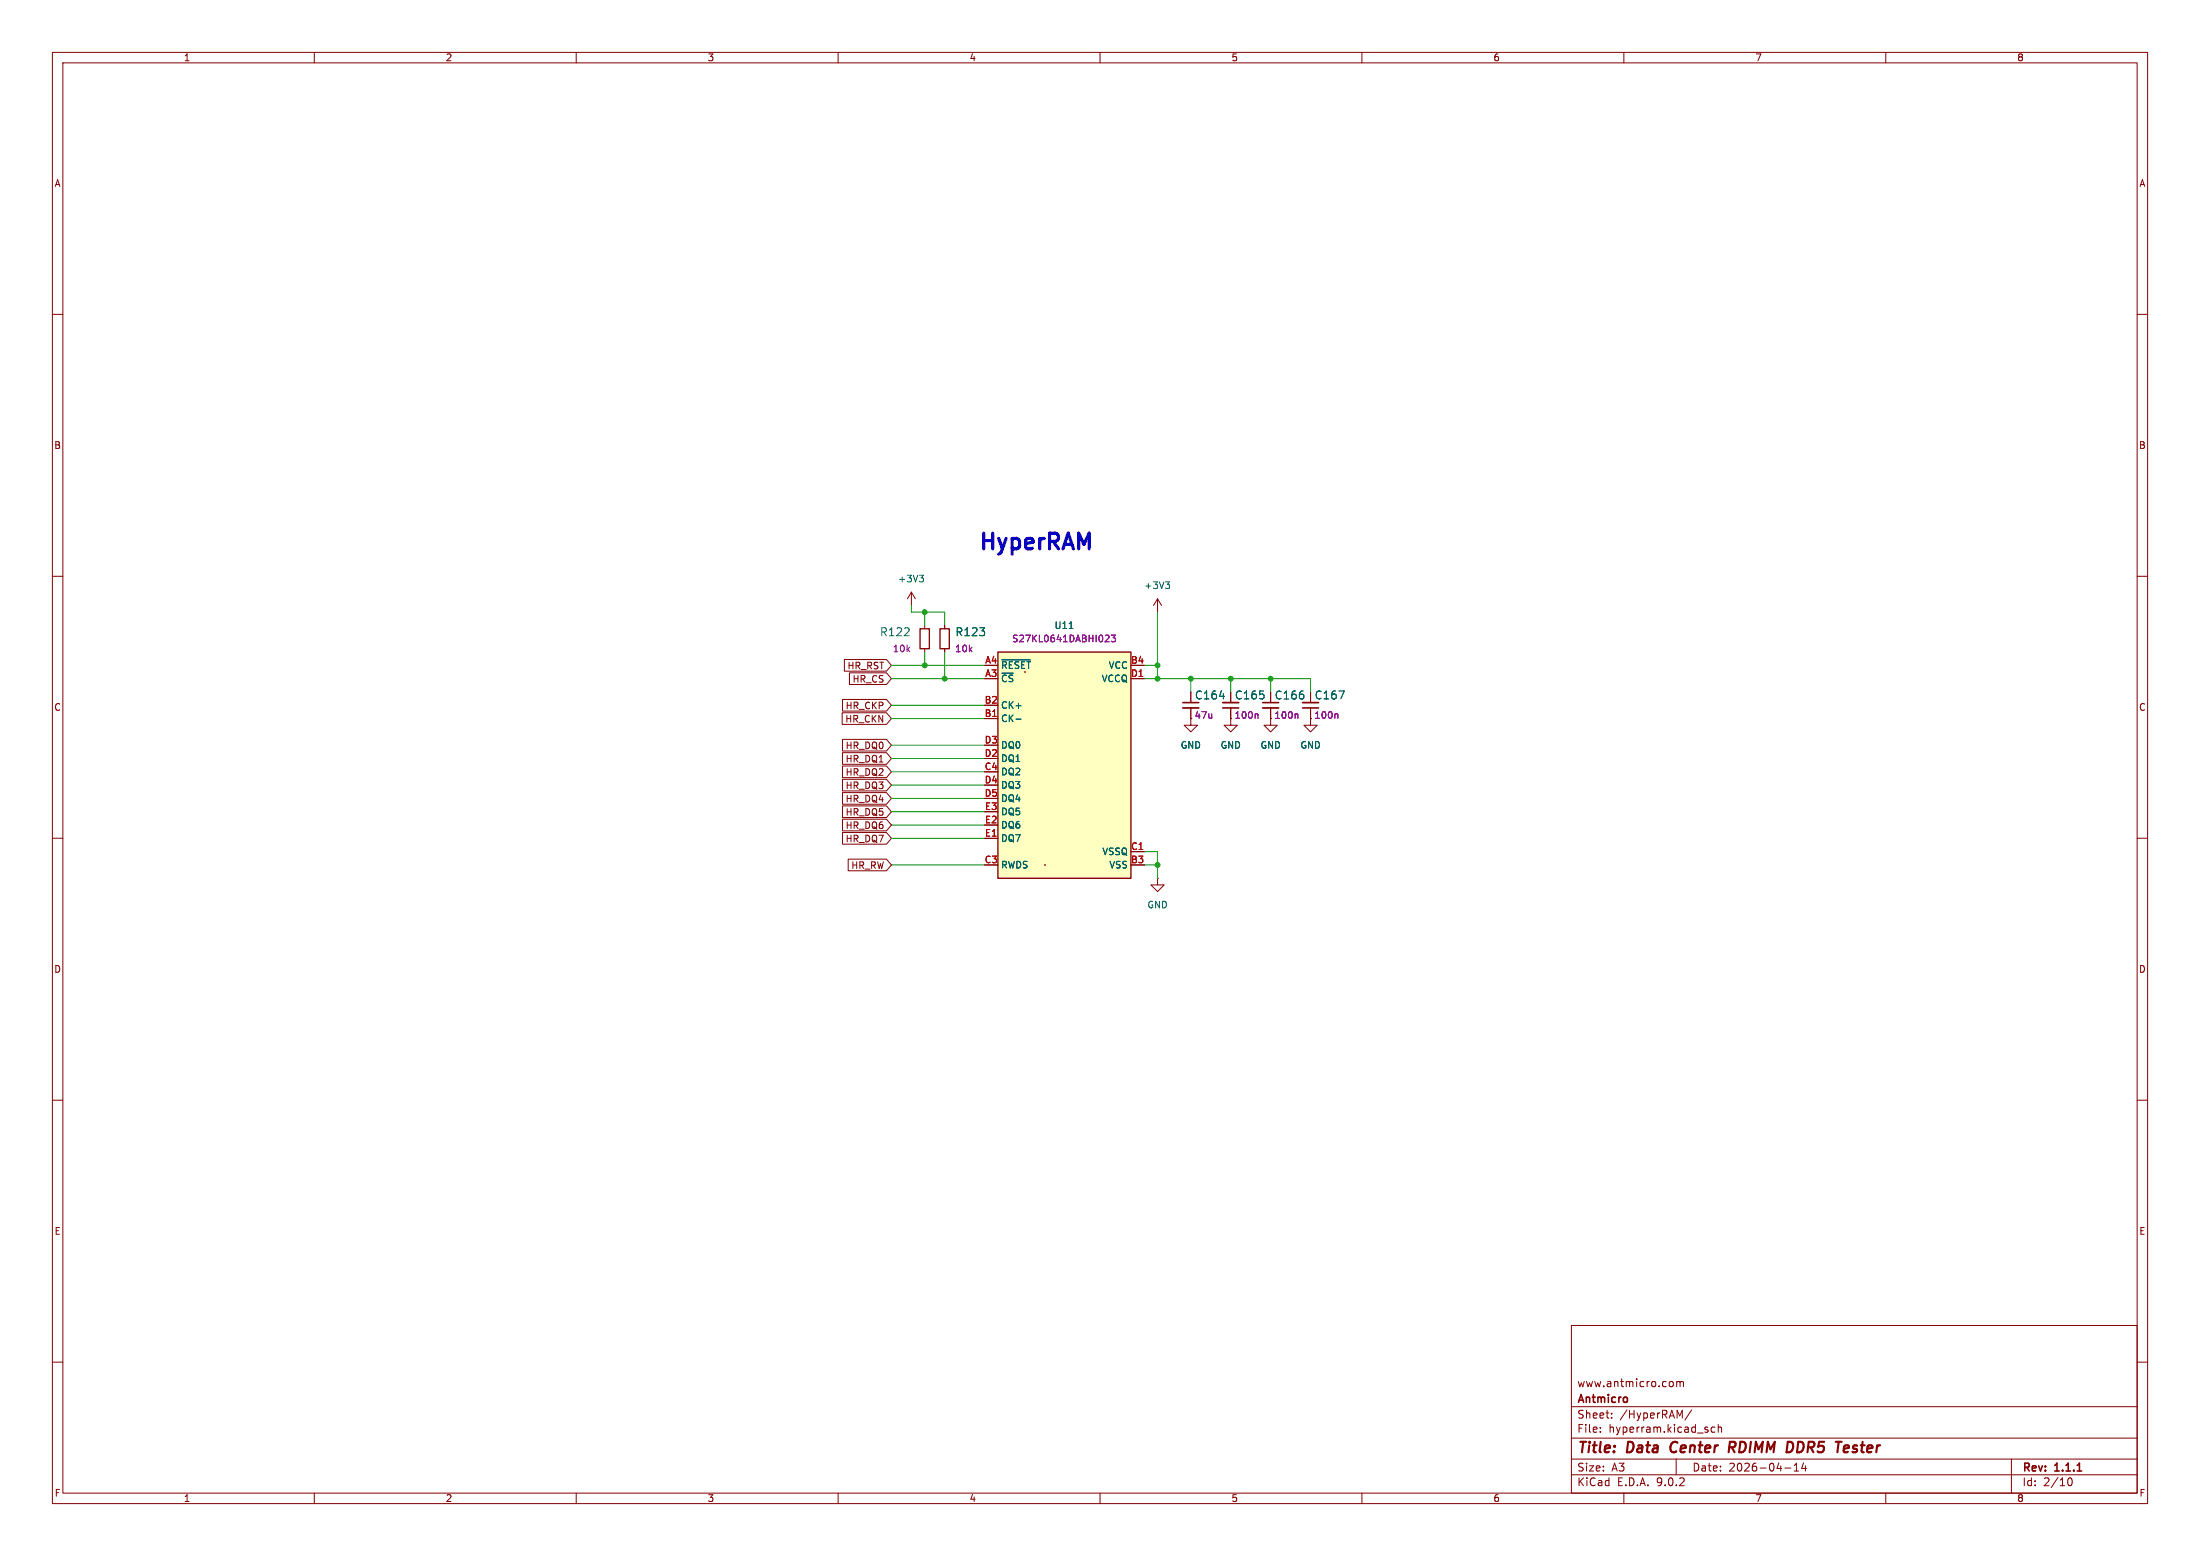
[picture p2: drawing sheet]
<svg xmlns="http://www.w3.org/2000/svg" width="420mm" height="297mm" viewBox="0 0 420 297" stroke-linecap="round" stroke-linejoin="round" font-family="sans-serif">
<g fill="none" stroke="#840000" stroke-width=".19">
<path d="M10 10h400v277h-400zM12 12h396v273h-396zM60 10v2M110 10v2M160 10v2M210 10v2M260 10v2M310 10v2M360 10v2M10 60h2M408 60h2M10 110h2"/>
<path d="M408 110h2M227.3 132.1v2M227.3 135.1v2.1M10 160h2M408 160h2M10 210h2M408 210h2M300 253h108v32h-108zM10 260h2M300 278.5h108M300 274.5h108M300 268.5h108"/>
<path d="M305.5 273.2v.2M305.5 272.5v.1M307.7 270.5v.2M307.7 269.8v.1M319.2 263.7l.2 .3v.4l-.2 .3M320 278.5v3M320.1 263.8l.4-.1 .2 .2M320.1 263.7v1M320.7 263.9l.2-.2 .4 .1 .1 .9M320.7 263.9v.8M322.9 269.1l-1.2 1.9M327.4 272.5l-.5-.1-.2 .3 .1 .6h.6"/>
<path d="M328 272.5l.2-.1 .4 .1 .1 .9M328 271.9v1.5M342.5 279.7l.4-.4v1.5M344.3 279.2l-.4 1.1h1M344.7 279.8v1M384 278.5v6.5M408 260h2M60 285v2M110 285v2M160 285v2M210 285v2M260 285v2"/>
<path d="M300 281.5h108M310 285v2M340.7 280.2h1.2M342.5 280.8h.9M360 285v2M394.7 282.7l.2-.5 .2-.1a.8 .8 0 0 1 .5 .7 .8 .8 0 0 1-.5 .8l-.2-.2-.2-.4"/>
</g>
<path d="M225.8 134.1h3.1M396.5 280.8h.9" fill="none" stroke="#840000" stroke-width=".3"/>
<path d="M319.2 275.5a1.27 1.27 0 0 0 0 1.6M330.6 276.3l.5 .9M331 275.2h-.7l-.3 2M331.1 276.2l-1 .1M342.3 275.7v.6M352.2 276l.5-.1 .2 .1 .1 .3-1 .2M352.8 277.1l-.6 .1" fill="none" stroke="#840000" stroke-width=".4"/>
<path d="M225.8 135.1h3.1" fill="none" stroke="#840000" stroke-width=".33"/>
<path d="M190.5 124.5h25.4v43.1h-25.4z" fill="#ffffc2"/>
<path d="M199.4 165.1h.1" fill="none" stroke="#ffffc2" stroke-width=".19"/>
<path d="M175.6 120h1.8v3.8h-1.8zM179.5 120h1.7v3.8h-1.7zM190.5 124.5h25.4v43.1h-25.4zM199.4 165.1h.1" fill="none" stroke="#840000" stroke-width=".25"/>
<path d="M175.5 109.8h.8l-.4 .5M176 110.3l.3 .2v.3l-.3 .3M204.1 120h.7M222.5 111.1h.8l-.4 .5M223 111.6l.3 .2v.3l-.3 .2M191.2 126h5.5M194 137.3h.9" fill="none" stroke="#006464" stroke-width=".19"/>
<g fill="none" stroke="#840000" stroke-width=".19">
<path d="M174 113l-.8 1.3M174 113l.8 1.3M174 113v2.6M176.5 119.4v.6M180.3 119.4v.6M221 114.3l-.8 1.3M221 114.3l.7 1.3M221 114.3v2.5M160.8 136h8.4l1 1.2-1 1.1h-8.4zM160.8 133.5h8.4l1 1.1-1 1.1h-8.4zM161.2 125.9h8l1 1.1-1 1.1h-8zM162.2 128.4h7l1 1.1-1 1.2h-7z"/>
<path d="M176.5 123.8v.7M180.3 123.8v.7M188 137.2h2.5M215.9 129.5h2.5M227.3 137.2v1.2h1.3l-1.3 1.3-1.2-1.3h1.2M227.3 137.2h.1M227.3 132.1v2M227.3 135.1v2.1M234.9 137.2v1.2h1.3l-1.3 1.3-1.2-1.3h1.2M234.9 137.2h.1M234.9 132.1v2M234.9 135.1v2.1"/>
<path d="M242.6 137.2v1.2h1.2l-1.2 1.3-1.3-1.3h1.3M242.6 137.2h.1M242.6 132.1v2M242.6 135.1v2.1M250.2 137.2v1.2h1.3l-1.3 1.3-1.3-1.3h1.3M250.2 137.2h.1M250.2 132.1v2M250.2 135.1v2.1M160.8 148.7h8.4l1 1.2-1 1.1h-8.4zM160.8 158.9h8.4l1 1.1-1 1.1h-8.4zM160.8 151.3h8.4l1 1.1-1 1.1h-8.4zM160.8 153.8h8.4l1 1.1-1 1.2h-8.4z"/>
<path d="M160.8 146.2h8.4l1 1.1-1 1.1h-8.4zM160.8 156.4h8.4l1 1.1-1 1.1h-8.4zM160.8 141.1h8.4l1 1.1-1 1.2h-8.4zM160.8 143.7h8.4l1 1.1-1 1.1h-8.4zM161.9 164h7.3l1 1.1-1 1.1h-7.3zM188 160h2.5M215.9 162.6h2.5M221 167.6v1.3h-1.3l1.3 1.3 1.2-1.3h-1.2M221 167.6h.1"/>
</g>
<path d="M211.2 121.2l.4 .1 .1 .3-.8 .9h.8M212.2 121.2h.7l-.4 .5 .4 .1v.6l-.2 .1-.5-.1M240 136.3l.2 .1v.7M247.6 136.3l.2 .2v.6M255.2 136.3l.2 .1v.7" fill="none" stroke="#840084" stroke-width=".19"/>
<path d="M233.4 135.1h3.1M241 134.1h3.1M248.7 135.1h3" fill="none" stroke="#840000" stroke-width=".3"/>
<path d="M233.4 134.1h3.1M241 135.1h3.1M248.7 134.1h3" fill="none" stroke="#840000" stroke-width=".33"/>
<g fill="none" stroke="#009600" stroke-width=".19">
<path d="M174 115.6v1.2h6.3v2.6M176.5 116.8v2.6M221 116.8v12.7M170.2 129.5h17.8M170.2 127h17.8M170.2 134.6h17.8M170.2 137.2h17.8M176.5 124.5v2.5M180.3 124.5v5M218.4 129.5h31.8v2.6M218.4 127h2.6M227.3 129.5v2.6"/>
<path d="M234.9 129.5v2.6M242.6 129.5v2.6M170.2 149.9h17.8M170.2 157.5h17.8M170.2 142.2h17.8M170.2 144.8h17.8M170.2 147.3h17.8M170.2 154.9h17.8M170.2 152.4h17.8M170.2 165.1h17.8M170.2 160h17.8M218.4 165.1h2.6"/>
<path d="M218.4 162.6h2.6v5"/>
</g>
<g fill="#009600" stroke="#009600" stroke-width=".19">
<circle cx="176.5" cy="116.8" r=".46"/>
<circle cx="221" cy="127" r=".46"/>
<circle cx="221" cy="165.1" r=".46"/>
<circle cx="234.9" cy="129.5" r=".46"/>
<circle cx="176.5" cy="127" r=".46"/>
<circle cx="221" cy="129.5" r=".46"/>
<circle cx="227.3" cy="129.5" r=".46"/>
<circle cx="242.6" cy="129.5" r=".46"/>
<circle cx="180.3" cy="129.5" r=".46"/>
</g>
<text font-size="4.2" fill="#0000c2" x="186.7" y="105.2">HyperRAM</text>
<g font-size="2.8" fill="#840000">
<text x="301" y="277.9">Title:</text>
<text x="310.6" y="277.9">Data</text>
<text x="319.7" y="277.9">Center</text>
<text x="331.7" y="277.9">RDIMM</text>
<text x="343.5" y="277.9">DDR5</text>
<text x="353.8" y="277.9">Tester</text>
</g>
<g font-size="2.1" fill="#006464">
<text x="167.9" y="121.6">R122</text>
<text x="182.3" y="121.6">R123</text>
<text x="228" y="133.7">C164</text>
<text x="235.6" y="133.7">C165</text>
<text x="243.3" y="133.7">C166</text>
<text x="250.9" y="133.7">C167</text>
</g>
<g font-size="2.1" fill="#840000">
<text x="301" y="268.2">Antmicro</text>
<text x="301" y="265">www.antmicro.com</text>
<text x="301" y="273.7">File:</text>
<text x="301" y="271">Sheet:</text>
<text x="307.1" y="273.7">hyperram.kicad_sch</text>
<text x="309.2" y="271">/HyperRAM/</text>
<text x="301" y="281.1">Size:</text>
<text x="307.6" y="281.1">A3</text>
<text x="323" y="281.1">Date:</text>
<text x="330" y="281.1">2026-04-14</text>
<text x="386" y="281.3">Rev:</text>
<text x="392.4" y="281.3">1.1.1</text>
<text x="301" y="283.9">KiCad</text>
<text x="308.7" y="283.9">E.D.A.</text>
<text x="316.3" y="283.9">9.0.2</text>
<text x="386" y="283.9">Id:</text>
<text x="390.1" y="283.9">2/10</text>
</g>
<g font-size="1.8" fill="#840000">
<text x="35" y="11.9">1</text>
<text x="85" y="11.9">2</text>
<text x="135" y="11.9">3</text>
<text x="185" y="11.9">4</text>
<text x="235" y="11.9">5</text>
<text x="285" y="11.9">6</text>
<text x="335" y="11.9">7</text>
<text x="385" y="11.9">8</text>
<text x="10.3" y="35.9">A</text>
<text x="408.3" y="35.9">A</text>
<text x="10.3" y="85.9">B</text>
<text x="408.2" y="85.9">B</text>
<text x="161.7" y="128">HR_RST</text>
<text x="162.7" y="130.5">HR_CS</text>
<text x="10.3" y="135.9">C</text>
<text x="161.3" y="135.6">HR_CKP</text>
<text x="408.2" y="135.9">C</text>
<text x="161.3" y="138.1">HR_CKN</text>
<text x="161.3" y="143.2">HR_DQ0</text>
<text x="161.3" y="148.3">HR_DQ2</text>
<text x="161.3" y="145.7">HR_DQ1</text>
<text x="161.3" y="150.8">HR_DQ3</text>
<text x="161.3" y="153.4">HR_DQ4</text>
<text x="161.3" y="155.9">HR_DQ5</text>
<text x="161.3" y="161">HR_DQ7</text>
<text x="161.3" y="158.4">HR_DQ6</text>
<text x="162.4" y="166.1">HR_RW</text>
<text x="10.3" y="185.9">D</text>
<text x="408.2" y="185.9">D</text>
<text x="10.3" y="235.9">E</text>
<text x="408.3" y="235.9">E</text>
<text x="10.3" y="285.9">F</text>
<text x="35" y="286.9">1</text>
<text x="85" y="286.9">2</text>
<text x="135" y="286.9">3</text>
<text x="185" y="286.9">4</text>
<text x="235" y="286.9">5</text>
<text x="285" y="286.9">6</text>
<text x="335" y="286.9">7</text>
<text x="385" y="286.9">8</text>
<text x="408.3" y="285.9">F</text>
</g>
<g font-size="1.8" fill="#006464">
<text x="171.3" y="111.4">+3V3</text>
<text x="218.3" y="112.6">+3V3</text>
<text x="201.2" y="120.2">U11</text>
<text x="191" y="127.9">~{RESET}</text>
<text x="191" y="130.4">~{CS}</text>
<text x="210.2" y="130.4">VCCQ</text>
<text x="211.6" y="127.9">VCC</text>
<text x="191" y="135.5">CK+</text>
<text x="191" y="138">CK-</text>
<text x="191" y="143.1">DQ0</text>
<text x="225.3" y="143.1">GND</text>
<text x="232.9" y="143.1">GND</text>
<text x="240.5" y="143.1">GND</text>
<text x="248.2" y="143.1">GND</text>
<text x="191" y="145.6">DQ1</text>
<text x="191" y="148.2">DQ2</text>
<text x="191" y="150.7">DQ3</text>
<text x="191" y="153.3">DQ4</text>
<text x="191" y="155.8">DQ5</text>
<text x="191" y="158.3">DQ6</text>
<text x="191" y="160.9">DQ7</text>
<text x="191" y="166">RWDS</text>
<text x="210.4" y="163.4">VSSQ</text>
<text x="211.7" y="166">VSS</text>
<text x="218.9" y="173.6">GND</text>
</g>
<g font-size="1.8" fill="#840084">
<text x="170.3" y="124.7">10k</text>
<text x="182.2" y="124.7">10k</text>
<text x="193.1" y="122.8">S27KL0641DABHI023</text>
<text x="228" y="137.4">47u</text>
<text x="235.6" y="137.4">100n</text>
<text x="243.2" y="137.4">100n</text>
<text x="250.8" y="137.4">100n</text>
</g>
<g font-size="1.8" fill="#a90000">
<text x="188" y="126.7">A4</text>
<text x="188" y="129.3">A3</text>
<text x="215.8" y="126.7">B4</text>
<text x="215.8" y="129.3">D1</text>
<text x="187.9" y="134.4">B2</text>
<text x="187.9" y="136.9">B1</text>
<text x="187.9" y="142">D3</text>
<text x="187.9" y="144.5">D2</text>
<text x="187.9" y="147.1">C4</text>
<text x="187.9" y="149.6">D4</text>
<text x="187.9" y="152.1">D5</text>
<text x="187.9" y="154.7">E3</text>
<text x="187.9" y="157.2">E2</text>
<text x="187.9" y="159.8">E1</text>
<text x="187.9" y="164.8">C3</text>
<text x="215.8" y="162.3">C1</text>
<text x="215.8" y="164.8">B3</text>
</g>
</svg>
